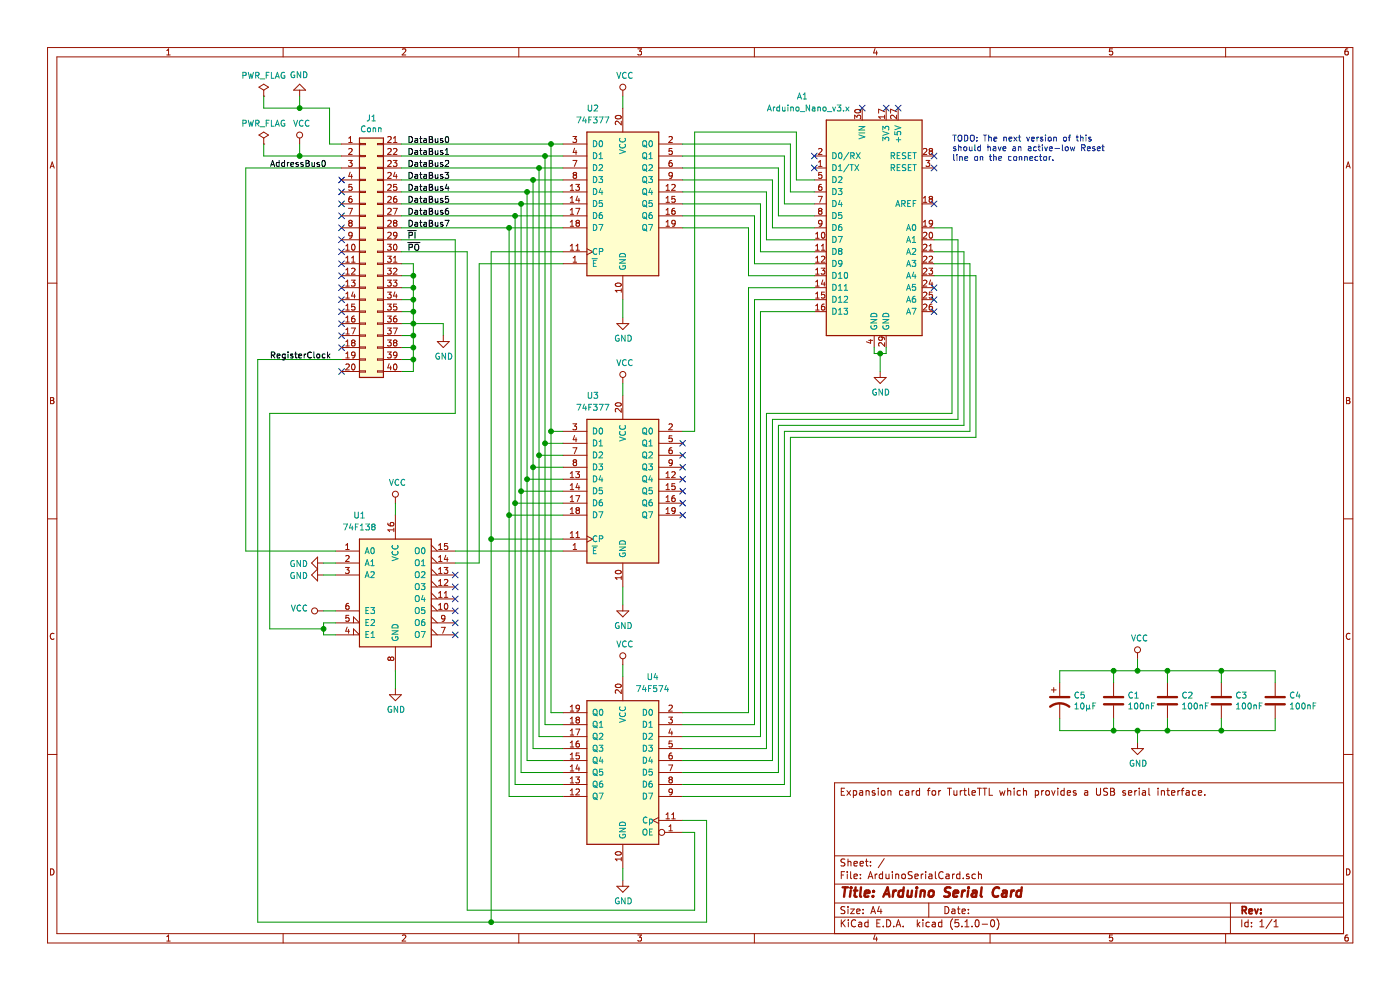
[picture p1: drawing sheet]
EESchema Schematic File Version 4
LIBS:ArduinoSerialCard-cache
EELAYER 29 0
EELAYER END
$Descr A4 11693 8268
encoding utf-8
Sheet 1 1
Title "Arduino Serial Card"
Date ""
Rev ""
Comp ""
Comment1 ""
Comment2 ""
Comment3 ""
Comment4 "Expansion card for TurtleTTL which provides a USB serial interface."
$EndDescr
$Comp
L MCU_Module:Arduino_Nano_v3.x A1
U 1 1
P 7300 1900
F 0 "A1" H 6700 3000 50  0000 C CNN
F 1 "Arduino_Nano_v3.x" H 6750 2900 50  0000 C CNN
F 2 "Module:Arduino_Nano" H 7450 950 50  0001 L CNN
F 3 "http://www.mouser.com/pdfdocs/Gravitech_Arduino_Nano3_0.pdf" H 7300 900 50  0001 C CNN
	1    7300 1900
	1    0    0    -1  
$EndComp
NoConn ~ 7400 900 
NoConn ~ 7500 900 
NoConn ~ 7800 1700
NoConn ~ 6800 1300
NoConn ~ 6800 1400
NoConn ~ 7800 1300
NoConn ~ 7800 1400
Text Label 3400 1200 0    50   ~ 0
DataBus0
Text Label 3400 1300 0    50   ~ 0
DataBus1
Text Label 3400 1400 0    50   ~ 0
DataBus2
Text Label 3400 1500 0    50   ~ 0
DataBus3
Text Label 3400 1600 0    50   ~ 0
DataBus4
Text Label 3400 1700 0    50   ~ 0
DataBus5
Text Label 3400 1800 0    50   ~ 0
DataBus6
Text Label 3400 1900 0    50   ~ 0
DataBus7
Wire Wire Line
	3350 2400 3450 2400
Wire Wire Line
	3450 2400 3450 2500
Wire Wire Line
	3450 3100 3350 3100
Wire Wire Line
	3350 3000 3450 3000
Connection ~ 3450 3000
Wire Wire Line
	3450 3000 3450 3100
Wire Wire Line
	3350 2900 3450 2900
Connection ~ 3450 2900
Wire Wire Line
	3450 2900 3450 3000
Wire Wire Line
	3350 2800 3450 2800
Connection ~ 3450 2800
Wire Wire Line
	3450 2800 3450 2900
Wire Wire Line
	3350 2700 3450 2700
Connection ~ 3450 2700
Wire Wire Line
	3450 2700 3450 2800
Wire Wire Line
	3350 2600 3450 2600
Connection ~ 3450 2600
Wire Wire Line
	3450 2600 3450 2700
Wire Wire Line
	3350 2500 3450 2500
Connection ~ 3450 2500
Wire Wire Line
	3450 2500 3450 2600
Wire Wire Line
	3450 2700 3700 2700
Wire Wire Line
	3700 2700 3700 2800
Wire Wire Line
	3350 2300 3450 2300
Wire Wire Line
	3450 2300 3450 2400
Connection ~ 3450 2400
Text Label 3400 2000 0    50   ~ 0
~PI
Text Label 3400 2100 0    50   ~ 0
~PO
Wire Wire Line
	3350 2200 3450 2200
Wire Wire Line
	3450 2200 3450 2300
Connection ~ 3450 2300
NoConn ~ 2850 2300
NoConn ~ 2850 2200
NoConn ~ 2850 2100
NoConn ~ 2850 2000
NoConn ~ 2850 1900
NoConn ~ 2850 1800
NoConn ~ 2850 1700
NoConn ~ 2850 1600
NoConn ~ 2850 1500
NoConn ~ 2850 2400
NoConn ~ 2850 2500
NoConn ~ 2850 2600
NoConn ~ 2850 2700
NoConn ~ 2850 2800
NoConn ~ 2850 2900
NoConn ~ 2850 3100
Wire Wire Line
	2500 1200 2500 1300
$Comp
L power:GND #PWR0102
U 1 1
P 2500 800
F 0 "#PWR0102" H 2500 550 50  0001 C CNN
F 1 "GND" H 2505 627 50  0000 C CNN
F 2 "" H 2500 800 50  0001 C CNN
F 3 "" H 2500 800 50  0001 C CNN
	1    2500 800 
	-1   0    0    1   
$EndComp
$Comp
L power:GND #PWR0103
U 1 1
P 3700 2800
F 0 "#PWR0103" H 3700 2550 50  0001 C CNN
F 1 "GND" H 3705 2627 50  0000 C CNN
F 2 "" H 3700 2800 50  0001 C CNN
F 3 "" H 3700 2800 50  0001 C CNN
	1    3700 2800
	1    0    0    -1  
$EndComp
$Comp
L power:GND #PWR0104
U 1 1
P 7350 3100
F 0 "#PWR0104" H 7350 2850 50  0001 C CNN
F 1 "GND" H 7355 2927 50  0000 C CNN
F 2 "" H 7350 3100 50  0001 C CNN
F 3 "" H 7350 3100 50  0001 C CNN
	1    7350 3100
	1    0    0    -1  
$EndComp
Wire Wire Line
	7300 2900 7300 2950
Wire Wire Line
	7400 2950 7400 2900
Wire Wire Line
	2850 1200 2750 1200
Wire Wire Line
	7300 2950 7350 2950
Connection ~ 7350 2950
Wire Wire Line
	7350 2950 7400 2950
Text Label 2250 1400 0    50   ~ 0
AddressBus0
Wire Wire Line
	7350 2950 7350 3100
$Comp
L power:PWR_FLAG #FLG0102
U 1 1
P 2200 1200
F 0 "#FLG0102" H 2200 1275 50  0001 C CNN
F 1 "PWR_FLAG" H 2200 1373 50  0000 C CNN
F 2 "" H 2200 1200 50  0001 C CNN
F 3 "~" H 2200 1200 50  0001 C CNN
	1    2200 1200
	1    0    0    -1  
$EndComp
$Comp
L power:VCC #PWR0101
U 1 1
P 2500 1200
F 0 "#PWR0101" H 2500 1050 50  0001 C CNN
F 1 "VCC" H 2517 1373 50  0000 C CNN
F 2 "" H 2500 1200 50  0001 C CNN
F 3 "" H 2500 1200 50  0001 C CNN
	1    2500 1200
	1    0    0    -1  
$EndComp
Wire Wire Line
	2500 1300 2200 1300
Wire Wire Line
	2200 1300 2200 1200
Connection ~ 2500 1300
$Comp
L power:PWR_FLAG #FLG0101
U 1 1
P 2200 800
F 0 "#FLG0101" H 2200 875 50  0001 C CNN
F 1 "PWR_FLAG" H 2200 973 50  0000 C CNN
F 2 "" H 2200 800 50  0001 C CNN
F 3 "~" H 2200 800 50  0001 C CNN
	1    2200 800 
	1    0    0    -1  
$EndComp
Wire Wire Line
	2200 800  2200 900 
Wire Wire Line
	2200 900  2500 900 
Wire Wire Line
	2500 900  2500 800 
Wire Wire Line
	2500 900  2750 900 
Wire Wire Line
	2750 900  2750 1200
Connection ~ 2500 900 
Wire Wire Line
	2850 1300 2500 1300
Wire Wire Line
	2050 1400 2850 1400
$Comp
L Connector_Generic:Conn_02x20_Top_Bottom J1
U 1 1
P 3050 2100
F 0 "J1" H 3100 3217 50  0000 C CNN
F 1 "Conn" H 3100 3126 50  0000 C CNN
F 2 "Connector_PinSocket_2.54mm:PinSocket_2x20_P2.54mm_Vertical" H 3050 2100 50  0001 C CNN
F 3 "~" H 3050 2100 50  0001 C CNN
	1    3050 2100
	1    0    0    -1  
$EndComp
$Comp
L 74xx:74LS138 U1
U 1 1
P 3300 4900
F 0 "U1" H 3000 5500 50  0000 C CNN
F 1 "74F138" H 3000 5400 50  0000 C CNN
F 2 "Package_DIP:DIP-16_W7.62mm" H 3300 4900 50  0001 C CNN
F 3 "http://www.ti.com/lit/gpn/sn74LS138" H 3300 4900 50  0001 C CNN
	1    3300 4900
	1    0    0    -1  
$EndComp
$Comp
L 74xx:74LS377 U2
U 1 1
P 5200 1700
F 0 "U2" H 4950 2500 50  0000 C CNN
F 1 "74F377" H 4950 2400 50  0000 C CNN
F 2 "Package_DIP:DIP-20_W7.62mm" H 5200 1700 50  0001 C CNN
F 3 "http://www.ti.com/lit/gpn/sn74LS377" H 5200 1700 50  0001 C CNN
	1    5200 1700
	1    0    0    -1  
$EndComp
$Comp
L 74xx:74LS377 U3
U 1 1
P 5200 4100
F 0 "U3" H 4950 4900 50  0000 C CNN
F 1 "74F377" H 4950 4800 50  0000 C CNN
F 2 "Package_DIP:DIP-20_W7.62mm" H 5200 4100 50  0001 C CNN
F 3 "http://www.ti.com/lit/gpn/sn74LS377" H 5200 4100 50  0001 C CNN
	1    5200 4100
	1    0    0    -1  
$EndComp
$Comp
L 74xx:74LS574 U4
U 1 1
P 5200 6450
F 0 "U4" H 4950 7250 50  0000 C CNN
F 1 "74F574" H 4950 7150 50  0000 C CNN
F 2 "Package_DIP:DIP-20_W7.62mm" H 5200 6450 50  0001 C CNN
F 3 "http://www.ti.com/lit/gpn/sn74LS574" H 5200 6450 50  0001 C CNN
	1    5200 6450
	-1   0    0    -1  
$EndComp
$Comp
L Device:C C1
U 1 1
P 9300 5850
F 0 "C1" H 9415 5896 50  0000 L CNN
F 1 "100nF" H 9415 5805 50  0000 L CNN
F 2 "Capacitor_THT:C_Disc_D4.3mm_W1.9mm_P5.00mm" H 9338 5700 50  0001 C CNN
F 3 "~" H 9300 5850 50  0001 C CNN
	1    9300 5850
	1    0    0    -1  
$EndComp
$Comp
L power:VCC #PWR0106
U 1 1
P 9500 5500
F 0 "#PWR0106" H 9500 5350 50  0001 C CNN
F 1 "VCC" H 9517 5673 50  0000 C CNN
F 2 "" H 9500 5500 50  0001 C CNN
F 3 "" H 9500 5500 50  0001 C CNN
	1    9500 5500
	1    0    0    -1  
$EndComp
$Comp
L power:GND #PWR0107
U 1 1
P 9500 6200
F 0 "#PWR0107" H 9500 5950 50  0001 C CNN
F 1 "GND" H 9505 6027 50  0000 C CNN
F 2 "" H 9500 6200 50  0001 C CNN
F 3 "" H 9500 6200 50  0001 C CNN
	1    9500 6200
	1    0    0    -1  
$EndComp
$Comp
L Device:C C2
U 1 1
P 9750 5850
F 0 "C2" H 9865 5896 50  0000 L CNN
F 1 "100nF" H 9865 5805 50  0000 L CNN
F 2 "Capacitor_THT:C_Disc_D4.3mm_W1.9mm_P5.00mm" H 9788 5700 50  0001 C CNN
F 3 "~" H 9750 5850 50  0001 C CNN
	1    9750 5850
	1    0    0    -1  
$EndComp
$Comp
L Device:C C3
U 1 1
P 10200 5850
F 0 "C3" H 10315 5896 50  0000 L CNN
F 1 "100nF" H 10315 5805 50  0000 L CNN
F 2 "Capacitor_THT:C_Disc_D4.3mm_W1.9mm_P5.00mm" H 10238 5700 50  0001 C CNN
F 3 "~" H 10200 5850 50  0001 C CNN
	1    10200 5850
	1    0    0    -1  
$EndComp
$Comp
L Device:C C4
U 1 1
P 10650 5850
F 0 "C4" H 10765 5896 50  0000 L CNN
F 1 "100nF" H 10765 5805 50  0000 L CNN
F 2 "Capacitor_THT:C_Disc_D4.3mm_W1.9mm_P5.00mm" H 10688 5700 50  0001 C CNN
F 3 "~" H 10650 5850 50  0001 C CNN
	1    10650 5850
	1    0    0    -1  
$EndComp
Wire Wire Line
	9500 5500 9500 5600
Wire Wire Line
	9300 6000 9300 6100
Wire Wire Line
	9300 5600 9500 5600
Wire Wire Line
	10650 5600 10650 5700
Wire Wire Line
	9300 5600 9300 5700
Wire Wire Line
	10650 6000 10650 6100
Wire Wire Line
	10650 6100 10200 6100
Wire Wire Line
	9500 6100 9500 6200
Wire Wire Line
	9750 6000 9750 6100
Connection ~ 9750 6100
Wire Wire Line
	9750 6100 9500 6100
Wire Wire Line
	10200 6000 10200 6100
Connection ~ 10200 6100
Wire Wire Line
	10200 6100 9750 6100
Wire Wire Line
	10200 5700 10200 5600
Connection ~ 10200 5600
Wire Wire Line
	10200 5600 10650 5600
Wire Wire Line
	9750 5700 9750 5600
Connection ~ 9750 5600
Wire Wire Line
	9750 5600 10200 5600
Connection ~ 9500 5600
Wire Wire Line
	9500 5600 9750 5600
Connection ~ 9500 6100
Wire Wire Line
	9500 6100 9300 6100
$Comp
L power:VCC #PWR0108
U 1 1
P 3300 4200
F 0 "#PWR0108" H 3300 4050 50  0001 C CNN
F 1 "VCC" H 3317 4373 50  0000 C CNN
F 2 "" H 3300 4200 50  0001 C CNN
F 3 "" H 3300 4200 50  0001 C CNN
	1    3300 4200
	1    0    0    -1  
$EndComp
Wire Wire Line
	3300 4200 3300 4300
$Comp
L power:GND #PWR0109
U 1 1
P 3300 5750
F 0 "#PWR0109" H 3300 5500 50  0001 C CNN
F 1 "GND" H 3305 5577 50  0000 C CNN
F 2 "" H 3300 5750 50  0001 C CNN
F 3 "" H 3300 5750 50  0001 C CNN
	1    3300 5750
	1    0    0    -1  
$EndComp
Wire Wire Line
	3300 5600 3300 5750
$Comp
L power:VCC #PWR0110
U 1 1
P 5200 800
F 0 "#PWR0110" H 5200 650 50  0001 C CNN
F 1 "VCC" H 5217 973 50  0000 C CNN
F 2 "" H 5200 800 50  0001 C CNN
F 3 "" H 5200 800 50  0001 C CNN
	1    5200 800 
	1    0    0    -1  
$EndComp
Wire Wire Line
	5200 800  5200 900 
$Comp
L power:VCC #PWR0111
U 1 1
P 5200 3200
F 0 "#PWR0111" H 5200 3050 50  0001 C CNN
F 1 "VCC" H 5217 3373 50  0000 C CNN
F 2 "" H 5200 3200 50  0001 C CNN
F 3 "" H 5200 3200 50  0001 C CNN
	1    5200 3200
	1    0    0    -1  
$EndComp
Wire Wire Line
	5200 3200 5200 3300
$Comp
L power:VCC #PWR0112
U 1 1
P 5200 5550
F 0 "#PWR0112" H 5200 5400 50  0001 C CNN
F 1 "VCC" H 5217 5723 50  0000 C CNN
F 2 "" H 5200 5550 50  0001 C CNN
F 3 "" H 5200 5550 50  0001 C CNN
	1    5200 5550
	1    0    0    -1  
$EndComp
Wire Wire Line
	5200 5550 5200 5650
$Comp
L power:GND #PWR0113
U 1 1
P 5200 2650
F 0 "#PWR0113" H 5200 2400 50  0001 C CNN
F 1 "GND" H 5205 2477 50  0000 C CNN
F 2 "" H 5200 2650 50  0001 C CNN
F 3 "" H 5200 2650 50  0001 C CNN
	1    5200 2650
	1    0    0    -1  
$EndComp
Wire Wire Line
	5200 2500 5200 2650
$Comp
L power:GND #PWR0114
U 1 1
P 5200 5050
F 0 "#PWR0114" H 5200 4800 50  0001 C CNN
F 1 "GND" H 5205 4877 50  0000 C CNN
F 2 "" H 5200 5050 50  0001 C CNN
F 3 "" H 5200 5050 50  0001 C CNN
	1    5200 5050
	1    0    0    -1  
$EndComp
Wire Wire Line
	5200 4900 5200 5050
$Comp
L power:GND #PWR0115
U 1 1
P 5200 7350
F 0 "#PWR0115" H 5200 7100 50  0001 C CNN
F 1 "GND" H 5205 7177 50  0000 C CNN
F 2 "" H 5200 7350 50  0001 C CNN
F 3 "" H 5200 7350 50  0001 C CNN
	1    5200 7350
	1    0    0    -1  
$EndComp
Wire Wire Line
	5200 7250 5200 7350
Wire Wire Line
	2050 4600 2800 4600
$Comp
L power:GND #PWR0116
U 1 1
P 2700 4700
F 0 "#PWR0116" H 2700 4450 50  0001 C CNN
F 1 "GND" V 2705 4572 50  0000 R CNN
F 2 "" H 2700 4700 50  0001 C CNN
F 3 "" H 2700 4700 50  0001 C CNN
	1    2700 4700
	0    1    1    0   
$EndComp
Wire Wire Line
	2700 4700 2800 4700
$Comp
L power:GND #PWR0117
U 1 1
P 2700 4800
F 0 "#PWR0117" H 2700 4550 50  0001 C CNN
F 1 "GND" V 2705 4672 50  0000 R CNN
F 2 "" H 2700 4800 50  0001 C CNN
F 3 "" H 2700 4800 50  0001 C CNN
	1    2700 4800
	0    1    1    0   
$EndComp
Wire Wire Line
	2700 4800 2800 4800
$Comp
L power:VCC #PWR0118
U 1 1
P 2700 5100
F 0 "#PWR0118" H 2700 4950 50  0001 C CNN
F 1 "VCC" V 2718 5227 50  0000 L CNN
F 2 "" H 2700 5100 50  0001 C CNN
F 3 "" H 2700 5100 50  0001 C CNN
	1    2700 5100
	0    -1   -1   0   
$EndComp
Wire Wire Line
	2700 5100 2800 5100
Wire Wire Line
	2800 5200 2700 5200
Wire Wire Line
	2700 5200 2700 5250
Wire Wire Line
	2700 5300 2800 5300
Wire Wire Line
	3800 2000 3800 3450
Wire Wire Line
	3800 3450 2250 3450
Wire Wire Line
	2250 5250 2700 5250
Wire Wire Line
	3350 2000 3800 2000
Connection ~ 2700 5250
Wire Wire Line
	2700 5250 2700 5300
Wire Wire Line
	3800 4600 4700 4600
Wire Wire Line
	2050 1400 2050 4600
Wire Wire Line
	3350 1200 4600 1200
Wire Wire Line
	3350 1400 4500 1400
Wire Wire Line
	3350 1500 4450 1500
Wire Wire Line
	3350 1600 4400 1600
Wire Wire Line
	3350 1700 4350 1700
Wire Wire Line
	3350 1800 4300 1800
Wire Wire Line
	3350 1900 4250 1900
NoConn ~ 5700 3700
NoConn ~ 5700 3800
NoConn ~ 5700 3900
NoConn ~ 5700 4000
NoConn ~ 5700 4100
NoConn ~ 5700 4200
NoConn ~ 5700 4300
Wire Wire Line
	3800 4700 4000 4700
Wire Wire Line
	4000 4700 4000 2200
Wire Wire Line
	4000 2200 4700 2200
NoConn ~ 3800 4800
NoConn ~ 3800 4900
NoConn ~ 3800 5000
NoConn ~ 3800 5100
NoConn ~ 3800 5200
NoConn ~ 3800 5300
Wire Wire Line
	3350 2100 3900 2100
Wire Wire Line
	5700 1200 6600 1200
Wire Wire Line
	6600 1200 6600 1600
Wire Wire Line
	6600 1600 6800 1600
Wire Wire Line
	6800 1700 6550 1700
Wire Wire Line
	6550 1700 6550 1300
Wire Wire Line
	6550 1300 5700 1300
Wire Wire Line
	5700 1400 6500 1400
Wire Wire Line
	6500 1400 6500 1800
Wire Wire Line
	6500 1800 6800 1800
Wire Wire Line
	6800 1900 6450 1900
Wire Wire Line
	6450 1900 6450 1500
Wire Wire Line
	6450 1500 5700 1500
Wire Wire Line
	5700 1600 6400 1600
Wire Wire Line
	6400 1600 6400 2000
Wire Wire Line
	6400 2000 6800 2000
Wire Wire Line
	6800 2100 6350 2100
Wire Wire Line
	6350 2100 6350 1700
Wire Wire Line
	6350 1700 5700 1700
Wire Wire Line
	5700 1800 6300 1800
Wire Wire Line
	6300 1800 6300 2200
Wire Wire Line
	6300 2200 6800 2200
Wire Wire Line
	6800 2300 6250 2300
Wire Wire Line
	6250 2300 6250 1900
Wire Wire Line
	6250 1900 5700 1900
Wire Wire Line
	6800 1500 6650 1500
Wire Wire Line
	6650 1500 6650 1100
Wire Wire Line
	6650 1100 5800 1100
Wire Wire Line
	5800 1100 5800 3600
Wire Wire Line
	5800 3600 5700 3600
Wire Wire Line
	4700 5950 4600 5950
Wire Wire Line
	4600 5950 4600 3600
Connection ~ 4600 1200
Wire Wire Line
	4600 1200 4700 1200
Wire Wire Line
	4700 6050 4550 6050
Wire Wire Line
	4550 6050 4550 3700
Connection ~ 4550 1300
Wire Wire Line
	4550 1300 4700 1300
Wire Wire Line
	4500 6150 4700 6150
Wire Wire Line
	4700 6250 4450 6250
Wire Wire Line
	4450 6250 4450 3900
Connection ~ 4450 1500
Wire Wire Line
	4450 1500 4700 1500
Wire Wire Line
	3350 1300 4550 1300
Wire Wire Line
	4500 1400 4500 3800
Connection ~ 4500 1400
Wire Wire Line
	4500 1400 4700 1400
Wire Wire Line
	4700 6350 4400 6350
Wire Wire Line
	4400 6350 4400 4000
Connection ~ 4400 1600
Wire Wire Line
	4400 1600 4700 1600
Wire Wire Line
	4350 1700 4350 4100
Wire Wire Line
	4350 6450 4700 6450
Connection ~ 4350 1700
Wire Wire Line
	4350 1700 4700 1700
Wire Wire Line
	4700 6550 4300 6550
Wire Wire Line
	4300 6550 4300 4200
Connection ~ 4300 1800
Wire Wire Line
	4300 1800 4700 1800
Wire Wire Line
	4250 1900 4250 4300
Wire Wire Line
	4250 6650 4700 6650
Connection ~ 4250 1900
Wire Wire Line
	4250 1900 4700 1900
Wire Wire Line
	4700 3600 4600 3600
Connection ~ 4600 3600
Wire Wire Line
	4600 3600 4600 1200
Wire Wire Line
	4700 3700 4550 3700
Connection ~ 4550 3700
Wire Wire Line
	4550 3700 4550 1300
Wire Wire Line
	4700 3800 4500 3800
Connection ~ 4500 3800
Wire Wire Line
	4500 3800 4500 6150
Wire Wire Line
	4700 3900 4450 3900
Connection ~ 4450 3900
Wire Wire Line
	4450 3900 4450 1500
Wire Wire Line
	4700 4000 4400 4000
Connection ~ 4400 4000
Wire Wire Line
	4400 4000 4400 1600
Wire Wire Line
	4700 4100 4350 4100
Connection ~ 4350 4100
Wire Wire Line
	4350 4100 4350 6450
Wire Wire Line
	4700 4200 4300 4200
Connection ~ 4300 4200
Wire Wire Line
	4300 4200 4300 1800
Wire Wire Line
	4700 4300 4250 4300
Connection ~ 4250 4300
Wire Wire Line
	4250 4300 4250 6650
Wire Wire Line
	5700 6950 5800 6950
Wire Wire Line
	5800 6950 5800 7600
Wire Wire Line
	5800 7600 3900 7600
Wire Wire Line
	3900 2100 3900 7600
Wire Wire Line
	6800 2400 6250 2400
Wire Wire Line
	6250 2400 6250 5950
Wire Wire Line
	6250 5950 5700 5950
Wire Wire Line
	6800 2500 6300 2500
Wire Wire Line
	6300 2500 6300 6050
Wire Wire Line
	6300 6050 5700 6050
Wire Wire Line
	5700 6150 6350 6150
Wire Wire Line
	6350 6150 6350 2600
Wire Wire Line
	6350 2600 6800 2600
Wire Wire Line
	7800 1900 7950 1900
Wire Wire Line
	7950 1900 7950 3450
Wire Wire Line
	7950 3450 6400 3450
Wire Wire Line
	6400 3450 6400 6250
Wire Wire Line
	6400 6250 5700 6250
Wire Wire Line
	5700 6350 6450 6350
Wire Wire Line
	6450 6350 6450 3500
Wire Wire Line
	6450 3500 8000 3500
Wire Wire Line
	8000 3500 8000 2000
Wire Wire Line
	8000 2000 7800 2000
Wire Wire Line
	7800 2100 8050 2100
Wire Wire Line
	8050 2100 8050 3550
Wire Wire Line
	8050 3550 6500 3550
Wire Wire Line
	6500 3550 6500 6450
Wire Wire Line
	6500 6450 5700 6450
Wire Wire Line
	5700 6550 6550 6550
Wire Wire Line
	6550 6550 6550 3600
Wire Wire Line
	6550 3600 8100 3600
Wire Wire Line
	8100 3600 8100 2200
Wire Wire Line
	8100 2200 7800 2200
Wire Wire Line
	7800 2300 8150 2300
Wire Wire Line
	8150 2300 8150 3650
Wire Wire Line
	8150 3650 6600 3650
Wire Wire Line
	6600 3650 6600 6650
Wire Wire Line
	6600 6650 5700 6650
NoConn ~ 7800 2400
NoConn ~ 7800 2500
NoConn ~ 7800 2600
Wire Wire Line
	2850 3000 2150 3000
Wire Wire Line
	2150 3000 2150 7700
Wire Wire Line
	2150 7700 4100 7700
Wire Wire Line
	5900 7700 5900 6850
Wire Wire Line
	5900 6850 5700 6850
Text Label 2250 3000 0    50   ~ 0
RegisterClock
Wire Wire Line
	4700 4500 4100 4500
Wire Wire Line
	4100 4500 4100 7700
Connection ~ 4100 7700
Wire Wire Line
	4100 7700 5900 7700
Wire Wire Line
	4100 4500 4100 2100
Wire Wire Line
	4100 2100 4700 2100
Connection ~ 4100 4500
$Comp
L Device:CP1 C5
U 1 1
P 8850 5850
F 0 "C5" H 8965 5896 50  0000 L CNN
F 1 "10µF" H 8965 5805 50  0000 L CNN
F 2 "Capacitor_THT:CP_Radial_D5.0mm_P2.00mm" H 8888 5700 50  0001 C CNN
F 3 "~" H 8850 5850 50  0001 C CNN
	1    8850 5850
	1    0    0    -1  
$EndComp
Wire Wire Line
	9300 5600 8850 5600
Wire Wire Line
	8850 5600 8850 5700
Connection ~ 9300 5600
Wire Wire Line
	8850 6000 8850 6100
Wire Wire Line
	8850 6100 9300 6100
Connection ~ 9300 6100
NoConn ~ 7200 900 
Text Notes 7950 1350 0    50   ~ 0
TODO: The next version of this\nshould have an active-low Reset\nline on the connector.
Wire Wire Line
	2250 3450 2250 5250
$EndSCHEMATC
